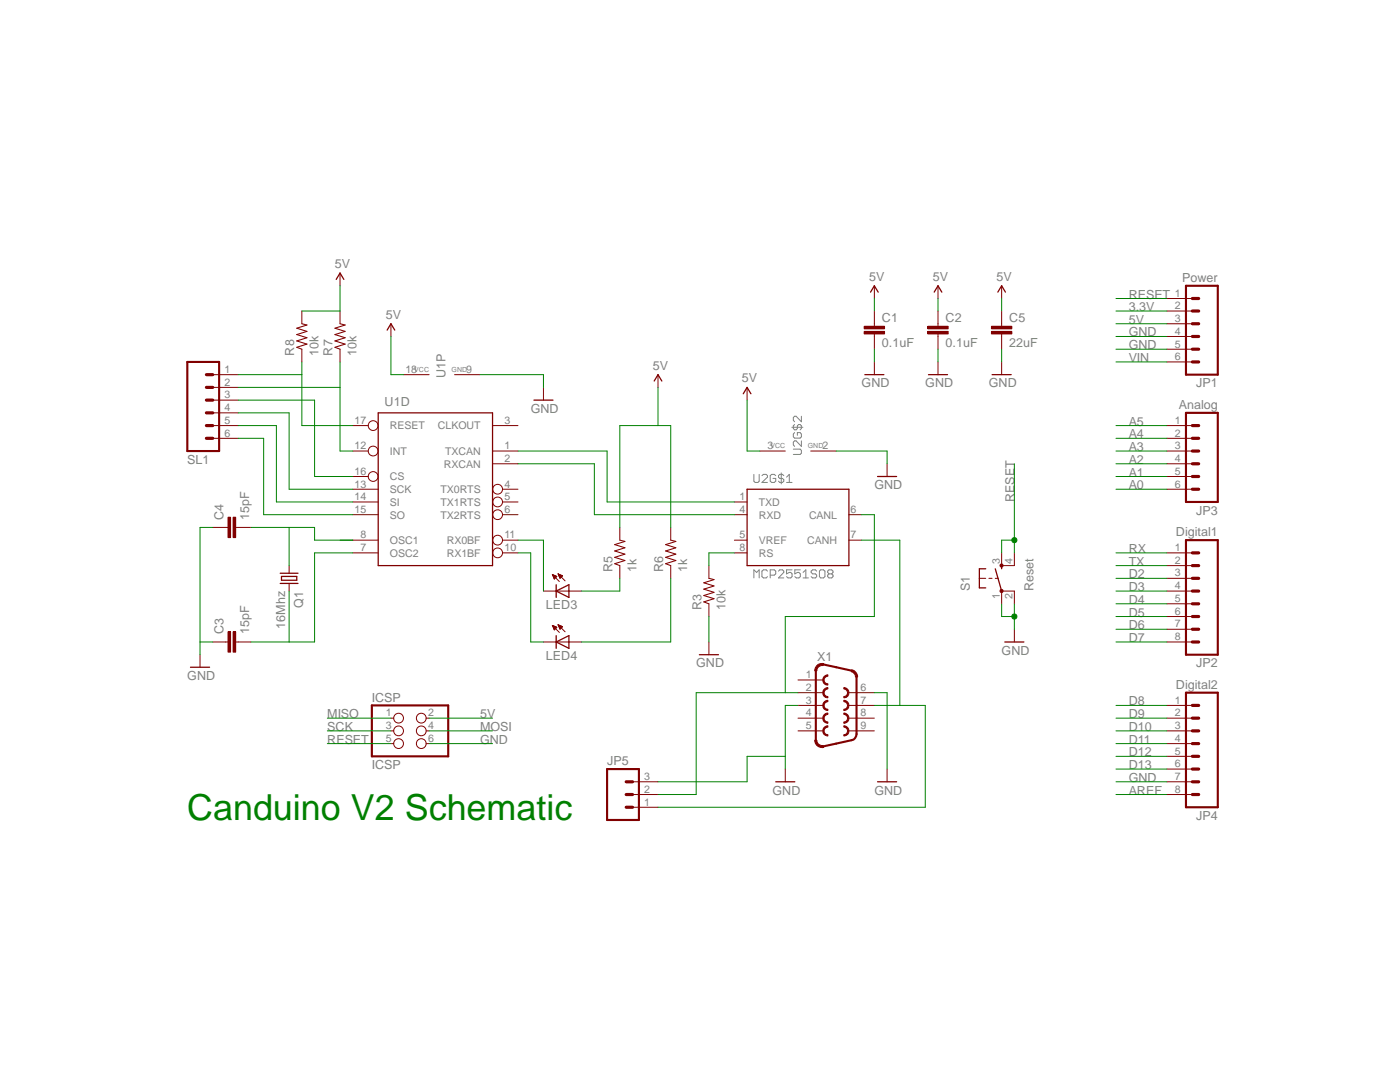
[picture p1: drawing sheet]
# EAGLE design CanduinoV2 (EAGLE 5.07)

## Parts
C1  0.1uF  CAP0805  [0805]
C2  0.1uF  CAP0805  [0805]
C3  15pF  C-EUC0805  [C0805]
C4  15pF  C-EUC0805  [C0805]
C5  22uF  CAP0805  [0805]
ICSP  ICSP  PINHD-2X3  [2X03]
JP1  Power  M06SIP  [1X06]
JP2  Digital1  M08  [1X08]
JP3  Analog  M06SIP  [1X06]
JP4  Digital2  M08  [1X08]
JP5  M03SCREW  [SCREWTERMINAL-3.5MM-3]
LED3  LED0603  [LED-0603]
LED4  LED0603  [LED-0603]
Q1  16Mhz  CRYSTALHC49S  [HC49/S]
R3  10k  R-US_R0805  [R0805]
R5  1k  R-US_R0805  [R0805]
R6  1k  R-US_R0805  [R0805]
R7  10k  R-US_R0805  [R0805]
R8  10k  R-US_R0805  [R0805]
S1  Reset  TAC_SWITCHSMD  [TACTILE_SWITCH_SMD]
SL1  M06SIP  [1X06]
U1  MCP2515SO  [SO-18W]
U2  MCP2551SO8  [SO08]
X1  DB9  [DB9]

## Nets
3.3V: JP1.2
5V [power]: C1.1 C2.1 ICSP.2 JP1.3 U2.3(VCC)
A0: JP3.6
A1: JP3.5
A2: JP3.4
A3: JP3.3
A4: JP3.2
A5: JP3.1
AREF: JP4.8
D2: JP2.3
D3: JP2.4
D4: JP2.5
D5: JP2.6
D6: JP2.7
D7: JP2.8
D8: JP4.1
D9: JP4.2
D10: JP4.3
D11: JP4.4
D12: JP4.5
D13: JP4.6
GND [power]: C1.2 C2.2 C3.1 C4.1 C5.2 ICSP.6 JP1.4 JP1.5 JP4.7 JP5.3 R3.1 S1.1 S1.2 U1.9(P:GND) U2.2(GND) X1.3 X1.6
MISO: ICSP.1
MOSI: ICSP.4
N$1: U1.1(D:TXCAN) U2.1(TXD)
N$3: U1.2(D:RXCAN) U2.4(RXD)
N$4: LED4.C U1.10(D:RX1BF)
N$5: C4.2 Q1.1 U1.8(D:OSC1)
N$10: R3.2 U2.8(RS)
N$11: C3.2 Q1.2 U1.7(D:OSC2)
N$12: LED3.C U1.11(D:RX0BF)
N$13: LED3.A R5.1
N$14: LED4.A R6.1
N$16: JP5.1 U2.7(CANH) X1.7
N$17: JP5.2 U2.6(CANL) X1.2
N$18: R7.1 SL1.2 U1.12(D:INT)
N$19: R8.1 SL1.1 U1.17(D:RESET)
N$20: SL1.5 U1.14(D:SI)
N$21: SL1.4 U1.13(D:SCK)
N$22: SL1.6 U1.15(D:SO)
N$23: SL1.3 U1.16(D:CS)
RESET: ICSP.5 JP1.1 S1.3 S1.4
RX: JP2.1
SCK: ICSP.3
TX: JP2.2
VCC: C5.1 R5.2 R6.2 R7.2 R8.2 U1.18(P:VCC) ; supply symbol labelled 5V
VIN [power]: JP1.6
Unconnected: U1.3(D:CLKOUT) U1.4(D:TX0RTS) U1.5(D:TX1RTS) U1.6(D:TX2RTS) U2.5(VREF) X1.1 X1.4 X1.5 X1.8 X1.9

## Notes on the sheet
- Canduino V2 Schematic
